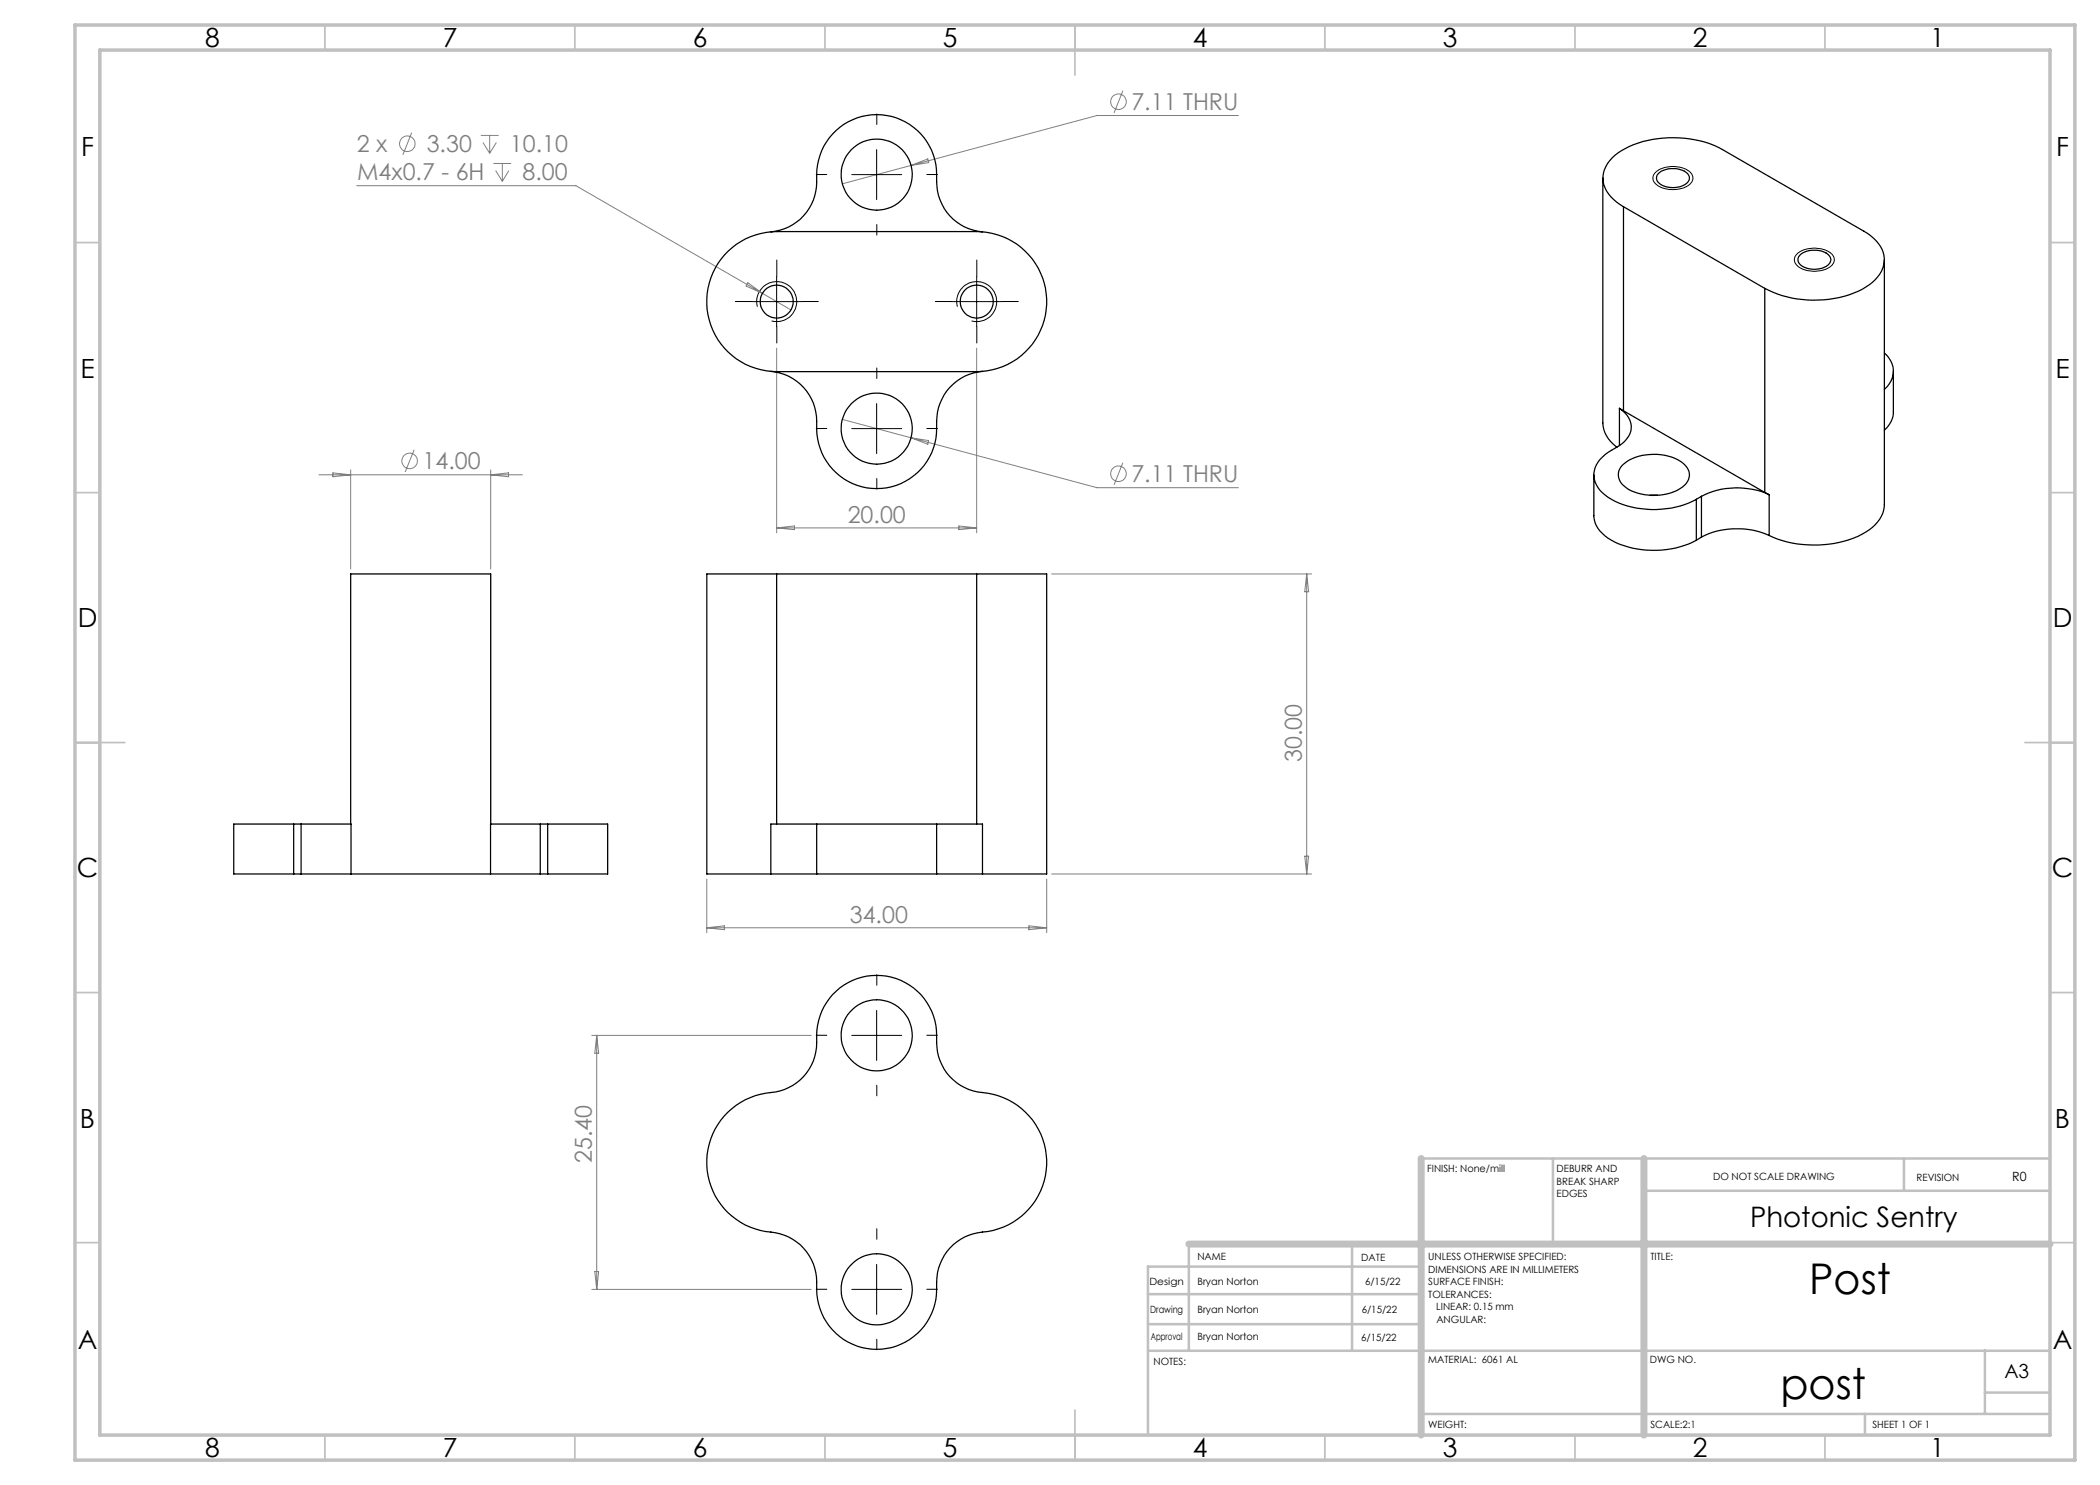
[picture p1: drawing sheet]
<svg xmlns="http://www.w3.org/2000/svg" width="420mm" height="297mm" viewBox="0 0 420 297" stroke-linecap="round" stroke-linejoin="round" font-family="sans-serif">
<g fill="none" stroke="#808080" stroke-width=".2">
<path d="M224.6 18.1l-1.8 4.5M71.3 37.1h43.9l43 24.9M82.3 26.5l-1.7 4.5M96.2 27.1h3.5M96.6 28.5l1.3 2.2M97.9 27.1v3.6M98.7 32.7h3.5M99.1 34.1l1.4 2.2M99.3 28.5l-1.4 2.2M100.5 32.7v3.6M101.8 34.1l-1.3 2.2M182.2 33.1l-13.7 3.7"/>
<path d="M182.2 33.1l3.4-1.3 .1 .7zM247.7 23.1h-28.3l-37.2 10M149.6 56.5l2.9 2.2-3.3-1.5zM155.3 69.6v37M195.3 69.6v37M63.8 95h40.7M66.6 94.6l3.5 .4-3.5 .4zM70.1 94v19.8M82.8 90l-1.8 4.4M98.1 94v19.8M98.1 95l3.6-.4v.8zM168.5 83.9l13.7 3.7"/>
<path d="M182.2 87.6l37.2 9.9h28.3M182.2 87.6l3.5 .5-.1 .8zM224.6 92.5l-1.8 4.5M155.3 105.6h40M155.3 105.6l3.6-.4v.7zM191.8 105.2l3.5 .4-3.5 .3zM210.3 114.8h52M261.3 114.8v60M261.3 114.8l.4 3.6h-.8zM141.4 175.8v10.7M209.3 175.8v10.7M210.3 174.8h52"/>
<path d="M260.9 171.2h.8l-.4 3.6zM141.4 185.6h67.9M141.4 185.6l3.5-.4v.7zM205.8 185.2l3.5 .4-3.5 .3zM118.4 207.1h43.8M119.3 207.1v50.8M119.3 207.1l.4 3.5h-.7zM118.4 257.9h43.8M119 254.3h.7l-.4 3.6z"/>
<circle cx="81.5" cy="28.8" r="1.56"/>
<circle cx="223.7" cy="20.3" r="1.55"/>
<circle cx="81.9" cy="92.2" r="1.56"/>
<circle cx="223.7" cy="94.7" r="1.55"/>
</g>
<g fill="none" stroke="#000" stroke-width=".2">
<path d="M170.4 34.9h9.9M175.3 29.9v10M331.2 34.4a5.7 5.7 0 0 1 7 .2 1.73 1.73 0 0 1-1 2.8 5.6 5.6 0 0 1-6.4-1 1.52 1.52 0 0 1 .4-2zM155.3 55.3v10M195.3 55.3v10M359.4 50.8a5.6 5.6 0 0 1 7.1 .2 1.73 1.73 0 0 1-1 2.7 5.8 5.8 0 0 1-6.3-.8 1.5 1.5 0 0 1 .2-2.1zM150.4 60.3h9.9M151.5 61.3a4 4 0 0 1 3.5-5 4 4 0 0 1 4.3 4.4 4 4 0 0 1-5 3.5M190.3 60.3h10M191.5 61.3a4 4 0 0 1 3.5-4.9 4 4 0 0 1 4.3 4.3 4 4 0 0 1-5 3.5M170.4 85.7h9.9M175.3 80.7v10"/>
<path d="M170.4 207.1h9.9M175.3 202.1v10M170.4 257.9h9.9M175.3 252.9v10"/>
</g>
<g fill="none" stroke="#000" stroke-width=".2" stroke-dasharray="15.2 1.3 1.3 1.3">
<path d="M165.4 34.9h-2.2M175.4 24.9v-2.1M185.4 34.9h2.1M155.4 55.3v-3.3M175.4 44.9v2.1M195.4 55.3v-3.3M150.4 60.3h-3.3M155.4 65.3v3.3M160.4 60.3h3.3M175.4 75.7v-2.1M190.4 60.3h-3.3M195.4 65.3v3.3"/>
<path d="M200.4 60.3h3.3M165.4 85.7h-2.2M175.4 95.7v2.1M185.4 85.7h2.1M175.4 197.1v-2.2M165.4 207.1h-2.2M175.4 217.1v2.1M185.4 207.1h2.1M165.4 257.9h-2.2M175.4 247.9v-2.2M185.4 257.9h2.1M175.4 267.9v2.1"/>
</g>
<g fill="none" stroke="#c0c0c0" stroke-width=".35">
<path d="M65 5v5M115 5v5M165 5v5M215 5v10M265 5v5M315 5v5M365 5v5M15 48.5h5M410 48.5h5M15 98.5h5M410 98.5h5M15 148.5h10"/>
<path d="M405 148.5h10M15 198.5h5M410 198.5h5M15 248.5h5M410 248.5h5M65 287v5M115 287v5M165 287v5M215 282v10M265 287v5M315 287v5M365 287v5"/>
</g>
<g fill="none" stroke="#c0c0c0" stroke-width=".5">
<path d="M284.2 231.7h125.8M310.6 231.8v17M328.8 238.2h81.2M380.8 231.8v6.4M229.6 258.8h55M237.8 248.8v21.4M270.4 248.8v21.4M284.2 253.3h-54.6v33.7M229.6 264.8h54.6M229.6 270.2h180.4M397 270v12.8M397 278.5h13"/>
<path d="M284.2 282.8h125.8M373 282.8v4.2"/>
</g>
<path d="M15 5h400v287h-400zM20 10h390v277h-390z" fill="none" stroke="#c0c0c0" stroke-width=".7"/>
<path d="M284.2 231.7v55.3M328.8 231.7v55.3M237.8 248.8h172.2" fill="none" stroke="#c0c0c0" stroke-width="1.4"/>
<g fill="none" stroke="#000" stroke-width=".25">
<path d="M320.6 35.6v49a6.5 6.5 0 0 0 2.8 4.9M331.6 34.7a4.8 4.8 0 0 1 5.9 0 1.37 1.37 0 0 1-.6 2.3 4.8 4.8 0 0 1-5.3-.5 1.23 1.23 0 0 1 0-1.8zM145.6 50.2a14.1 14.1 0 0 1 9.7-3.9h40a14 14 0 0 1 14 14 14 14 0 0 1-14 14h-40a14 14 0 0 1-12.9-8.7 14 14 0 0 1 3.2-15.4zM154.2 46.4a10.2 10.2 0 0 0 9.1-11.5 12 12 0 0 1 12.8-12 12 12 0 0 1 11.2 13.5 10 10 0 0 0 9.2 10M324.7 41.3a7.1 7.1 0 0 1-4.1-5.5 6.5 6.5 0 0 1 3.7-5.7 21.7 21.7 0 0 1 20.2-.2l28.3 16.3a7.2 7.2 0 0 1 4.1 5.6 6.7 6.7 0 0 1-3.8 5.6 21.9 21.9 0 0 1-20.1 .3M324.7 41.3l28.3 16.4M324.7 41.3v40.9M353 57.7v40.8M359.9 51.1a4.7 4.7 0 0 1 5.9 0 1.39 1.39 0 0 1-.6 2.2 4.8 4.8 0 0 1-5.3-.5 1.23 1.23 0 0 1 0-1.7zM376.9 52v48.9a6.7 6.7 0 0 1-3.8 5.5 21.9 21.9 0 0 1-19.3 .7M154.2 74.3a10.2 10.2 0 0 1 9.1 11.4 12 12 0 0 0 12.8 12 12 12 0 0 0 11.2-13.5 10 10 0 0 1 9.2-9.9M376.9 70.6a4.6 4.6 0 0 1 0 7.3"/>
<path d="M378.7 74.2v8.2a5.1 5.1 0 0 1-1.8 3.7M318.8 95v8.1a5.9 5.9 0 0 0 3.5 5 18.8 18.8 0 0 0 17 0M323.9 81.7a4.1 4.1 0 0 1 1.9 5.5 7.6 7.6 0 0 1-3.5 2.9 5.9 5.9 0 0 0-3.5 5.1 6.5 6.5 0 0 0 4.2 5.1 18.8 18.8 0 0 0 16.3-.4M323.9 81.7l.8 .5M323.9 81.7v7.4M324.5 93a10.2 10.2 0 0 1 9.8-1.6 4.5 4.5 0 0 1 3.6 3.6 4.6 4.6 0 0 1-3.8 3.6 11.1 11.1 0 0 1-8.9-1.1 2.86 2.86 0 0 1-.7-4.5zM324.7 82.2l28.3 16.3M330 99.1h1.5M339.3 99.9v8.2M340.3 99.3l-1 .6M340.3 99.3v8.1M353 98.5l.8 .5"/>
<path d="M353.8 99a15.7 15.7 0 0 0-13.5 .3M353.8 99v8.1M155.3 114.8h-13.9v60h12.8M155.3 114.8v50M155.3 114.8h40M195.3 114.8h14v60h-12.8M195.3 114.8v50M340.3 107.4l-1 .7M353.8 107.1a16 16 0 0 0-13.5 .3M58.7 164.8h-12v10h12M58.7 164.8v10M58.7 164.8h1.5"/>
<path d="M58.7 174.8h1.5M60.2 164.8h10v10M60.2 174.8h10M60.2 164.8v10M70.1 164.8v-50h28v50M70.2 174.8h27.9M98.1 174.8h10M108.1 164.8h-10v10M108.1 164.8v10M108.1 164.8h1.4M108.1 174.8h1.4M109.5 164.8h12v10h-12"/>
<path d="M109.5 164.8v10M154.2 174.8h9.1M163.3 164.8h24M163.3 174.8h24M163.3 164.8h-9.1v10M163.3 164.8v10M187.3 164.8h9.2v10M187.3 174.8h9.2M187.3 164.8v10M166.5 198.9a12.1 12.1 0 0 1 13.9-2.7 12.1 12.1 0 0 1 6.9 12.4 10.2 10.2 0 0 0 10.3 10 14 14 0 0 1 11.7 14.9 14 14 0 0 1-13.7 13.1 10.2 10.2 0 0 0-8.3 11.3 12 12 0 0 1-12.8 11.9 12 12 0 0 1-11.2-13.4 10.2 10.2 0 0 0-10.2-10.1 14 14 0 0 1-11.7-14.8 14 14 0 0 1 13.7-13.1 10.2 10.2 0 0 0 8.2-11.3 12.3 12.3 0 0 1 3.2-8.2z"/>
<circle cx="175.3" cy="34.9" r="7.1"/>
<circle cx="155.3" cy="60.3" r="3.3"/>
<circle cx="195.4" cy="60.3" r="3.3"/>
<circle cx="175.3" cy="85.7" r="7.1"/>
<circle cx="175.3" cy="207.1" r="7.1"/>
<circle cx="175.3" cy="257.9" r="7.1"/>
</g>
<g font-size="8.5">
<text x="361.8" y="258.8">Post</text>
<text x="356.1" y="279.7">post</text>
</g>
<text font-size="5.6" x="350" y="245.3">Photonic Sentry</text>
<g font-size="5.3">
<text x="41" y="9.5">8</text>
<text x="88.5" y="9.5">7</text>
<text x="138.5" y="9.5">6</text>
<text x="188.5" y="9.5">5</text>
<text x="238.5" y="9.5">4</text>
<text x="288.5" y="9.5">3</text>
<text x="338.5" y="9.5">2</text>
<text x="386" y="9.5">1</text>
<text x="16.2" y="31.2">F</text>
<text x="411.2" y="31.2">F</text>
<text x="16.1" y="75.5">E</text>
<text x="411.1" y="75.5">E</text>
<text x="15.5" y="125.5">D</text>
<text x="410.5" y="125.5">D</text>
<text x="15.4" y="175.5">C</text>
<text x="410.4" y="175.5">C</text>
<text x="16" y="225.5">B</text>
<text x="411" y="225.5">B</text>
<text x="15.5" y="269.7">A</text>
<text x="410.5" y="269.7">A</text>
<text x="41" y="291.5">8</text>
<text x="88.5" y="291.5">7</text>
<text x="138.5" y="291.5">6</text>
<text x="188.5" y="291.5">5</text>
<text x="238.5" y="291.5">4</text>
<text x="288.5" y="291.5">3</text>
<text x="338.5" y="291.5">2</text>
<text x="386" y="291.5">1</text>
</g>
<g font-size="4.7" fill="#808080">
<text x="226.3" y="22">7.11 THRU</text>
<text x="71.4" y="30.4">2 x</text>
<text x="85.3" y="30.4">3.30</text>
<text x="102" y="30.4">10.10</text>
<text x="71.4" y="36.1">M4x0.7 - 6H</text>
<text x="104.5" y="36.1">8.00</text>
<text x="84.5" y="93.9">14.00</text>
<text x="226.3" y="96.4">7.11 THRU</text>
<text x="169.5" y="104.5">20.00</text>
<text x="260.3" y="152.4" transform="rotate(-90 260.3 152.4)">30.00</text>
<text x="170" y="184.5">34.00</text>
<text x="118.3" y="232.6" transform="rotate(-90 118.3 232.6)">25.40</text>
</g>
<text font-size="3.9" x="400.9" y="275.5">A3</text>
<text font-size="2.5" x="402.4" y="236.1">R0</text>
<g font-size="2">
<text x="285.5" y="234.5">FINISH: None/mill</text>
<text x="311.3" y="234.5">DEBURR AND</text>
<text x="311.3" y="237">BREAK SHARP</text>
<text x="311.3" y="239.5">EDGES</text>
<text x="342.6" y="236">DO NOT SCALE DRAWING</text>
<text x="383.3" y="236.2">REVISION</text>
<text x="330.1" y="251.9">TITLE:</text>
<text x="229.9" y="257.1">Design</text>
<text x="239.5" y="257.1">Bryan Norton</text>
<text x="239.5" y="252.1">NAME</text>
<text x="272.3" y="252.3">DATE</text>
<text x="273" y="257.1">6/15/22</text>
<text x="285.6" y="252.1">UNLESS OTHERWISE SPECIFIED:</text>
<text x="285.6" y="254.6">DIMENSIONS ARE IN MILLIMETERS</text>
<text x="285.6" y="257.1">SURFACE FINISH:</text>
<text x="230" y="262.6">Drawing</text>
<text x="239.5" y="262.6">Bryan Norton</text>
<text x="272.3" y="262.6">6/15/22</text>
<text x="285.6" y="259.6">TOLERANCES:</text>
<text x="287.3" y="262.1">LINEAR: 0.15 mm</text>
<text x="230.2" y="268">Approval</text>
<text x="239.5" y="268">Bryan Norton</text>
<text x="272.2" y="268.1">6/15/22</text>
<text x="287.3" y="264.6">ANGULAR:</text>
<text x="230.7" y="273">NOTES:</text>
<text x="285.6" y="272.5">MATERIAL: 6061 AL</text>
<text x="330" y="272.5">DWG NO.</text>
<text x="285.6" y="285.5">WEIGHT:</text>
<text x="330.1" y="285.6">SCALE:2:1</text>
<text x="374.5" y="285.6">SHEET 1 OF 1</text>
</g>
</svg>
